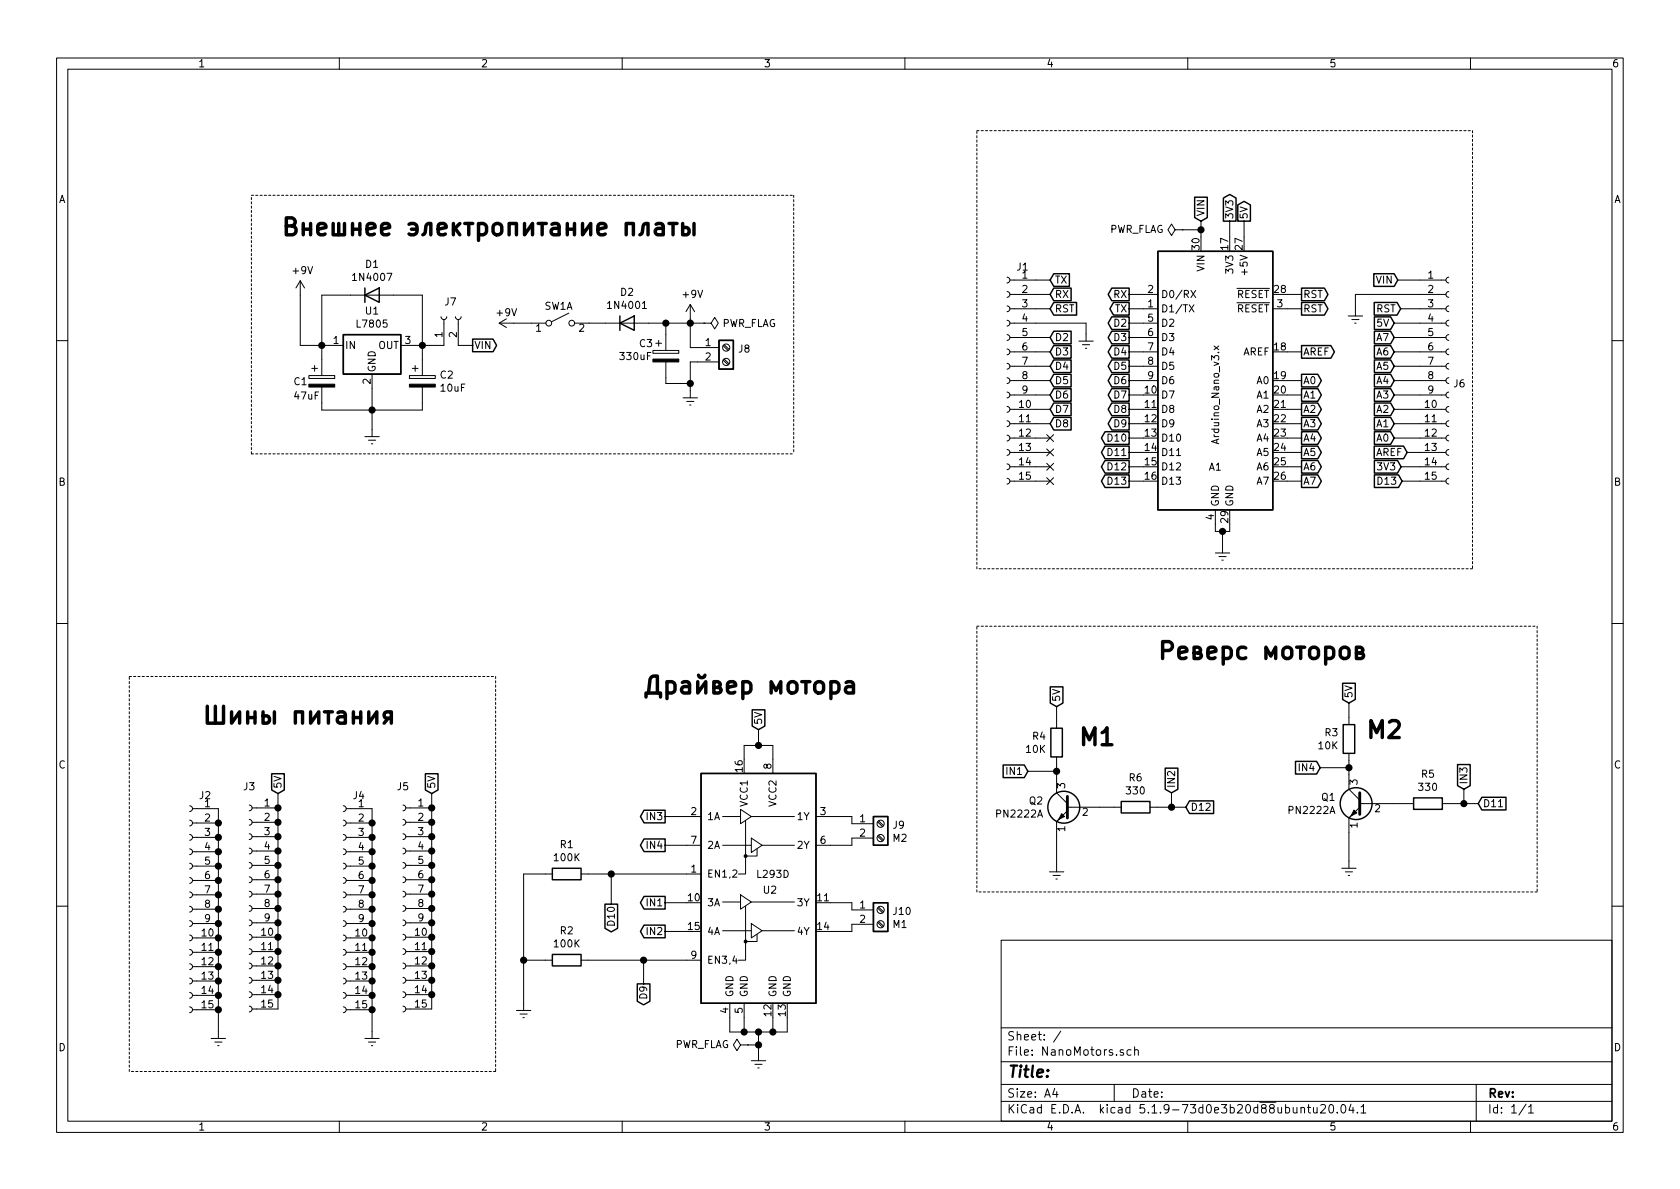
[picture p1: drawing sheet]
EESchema Schematic File Version 4
EELAYER 30 0
EELAYER END
$Descr A4 11693 8268
encoding utf-8
Sheet 1 1
Title ""
Date ""
Rev ""
Comp ""
Comment1 ""
Comment2 ""
Comment3 ""
Comment4 ""
$EndDescr
$Comp
L Driver_Motor:L293D U2
U 1 1
P 5280 6275
F 0 "U2" H 5360 6365 50  0000 C CNN
F 1 "L293D" H 5380 6475 50  0000 C CNN
F 2 "Package_DIP:DIP-16_W7.62mm" H 5530 5525 50  0001 L CNN
F 3 "http://www.ti.com/lit/ds/symlink/l293.pdf" H 4980 6975 50  0001 C CNN
	1    5280 6275
	1    0    0    -1  
$EndComp
Text GLabel 4630 5675 0    50   Output ~ 0
IN3
Text GLabel 4630 5875 0    50   Output ~ 0
IN4
Text GLabel 7860 3140 0    50   Output ~ 0
D11
Wire Wire Line
	7960 3140 7860 3140
$Comp
L Device:CP C3
U 1 1
P 4635 2470
F 0 "C3" H 4445 2560 50  0000 L CNN
F 1 "330uF" H 4305 2470 50  0000 L CNN
F 2 "Capacitor_THT:CP_Radial_D6.3mm_P2.50mm" H 4673 2320 50  0001 C CNN
F 3 "~" H 4635 2470 50  0001 C CNN
	1    4635 2470
	1    0    0    -1  
$EndComp
Wire Wire Line
	5080 7075 5080 7175
Wire Wire Line
	5180 7175 5180 7075
Wire Wire Line
	5080 7175 5180 7175
Wire Wire Line
	5180 7175 5280 7175
Wire Wire Line
	5480 7175 5480 7075
Connection ~ 5180 7175
Wire Wire Line
	5380 7075 5380 7175
Connection ~ 5380 7175
Wire Wire Line
	5380 7175 5480 7175
Connection ~ 5280 7175
Wire Wire Line
	5280 7175 5380 7175
$Comp
L Diode:1N4001 D2
U 1 1
P 4365 2240
F 0 "D2" H 4365 2457 50  0000 C CNN
F 1 "1N4001" H 4365 2366 50  0000 C CNN
F 2 "Diode_THT:D_DO-41_SOD81_P10.16mm_Horizontal" H 4365 2065 50  0001 C CNN
F 3 "http://www.vishay.com/docs/88503/1n4001.pdf" H 4365 2240 50  0001 C CNN
	1    4365 2240
	1    0    0    -1  
$EndComp
$Comp
L Regulator_Linear:L7805 U1
U 1 1
P 2590 2395
F 0 "U1" H 2590 2637 50  0000 C CNN
F 1 "L7805" H 2590 2546 50  0000 C CNN
F 2 "Package_TO_SOT_SMD:TO-252-3_TabPin2" H 2615 2245 50  0001 L CIN
F 3 "http://www.st.com/content/ccc/resource/technical/document/datasheet/41/4f/b3/b0/12/d4/47/88/CD00000444.pdf/files/CD00000444.pdf/jcr:content/translations/en.CD00000444.pdf" H 2590 2345 50  0001 C CNN
	1    2590 2395
	1    0    0    -1  
$EndComp
$Comp
L Device:R R1
U 1 1
P 3945 6075
F 0 "R1" V 3738 6075 50  0000 C CNN
F 1 "100K" V 3829 6075 50  0000 C CNN
F 2 "Resistor_THT:R_Axial_DIN0309_L9.0mm_D3.2mm_P12.70mm_Horizontal" V 3875 6075 50  0001 C CNN
F 3 "~" H 3945 6075 50  0001 C CNN
	1    3945 6075
	0    1    1    0   
$EndComp
$Comp
L Device:R R2
U 1 1
P 3945 6675
F 0 "R2" V 3738 6675 50  0000 C CNN
F 1 "100K" V 3829 6675 50  0000 C CNN
F 2 "Resistor_THT:R_Axial_DIN0309_L9.0mm_D3.2mm_P12.70mm_Horizontal" V 3875 6675 50  0001 C CNN
F 3 "~" H 3945 6675 50  0001 C CNN
	1    3945 6675
	0    1    1    0   
$EndComp
$Comp
L power:Earth #PWR010
U 1 1
P 3645 6975
F 0 "#PWR010" H 3645 6725 50  0001 C CNN
F 1 "Earth" H 3645 6825 50  0001 C CNN
F 2 "" H 3645 6975 50  0001 C CNN
F 3 "~" H 3645 6975 50  0001 C CNN
	1    3645 6975
	1    0    0    -1  
$EndComp
Wire Wire Line
	3645 6975 3645 6675
Wire Wire Line
	3645 6075 3795 6075
Wire Wire Line
	3795 6675 3645 6675
Connection ~ 3645 6675
Wire Wire Line
	3645 6675 3645 6075
$Comp
L Connector:Screw_Terminal_01x02 J10
U 1 1
P 6130 6325
F 0 "J10" H 6210 6317 50  0000 L CNN
F 1 "M1" H 6210 6226 50  0000 L CNN
F 2 "Connector_Phoenix_MC:PhoenixContact_MCV_1,5_2-G-3.5_1x02_P3.50mm_Vertical" H 6130 6325 50  0001 C CNN
F 3 "~" H 6130 6325 50  0001 C CNN
	1    6130 6325
	1    0    0    -1  
$EndComp
Wire Wire Line
	5780 6275 5930 6275
Wire Wire Line
	5930 6275 5930 6325
Wire Wire Line
	5780 6475 5930 6475
Wire Wire Line
	5930 6475 5930 6425
Wire Wire Line
	4630 5675 4780 5675
Wire Wire Line
	4630 5875 4780 5875
Wire Wire Line
	5780 5675 5930 5675
Wire Wire Line
	5930 5675 5930 5725
Wire Wire Line
	5780 5875 5930 5875
Wire Wire Line
	5930 5875 5930 5825
$Comp
L Connector:Conn_01x02_Female J7
U 1 1
P 3090 2195
F 0 "J7" V 3190 2195 50  0000 R CNN
F 1 "Conn_01x02_Female" V 3190 2345 50  0001 R CNN
F 2 "Connector_PinHeader_2.54mm:PinHeader_1x02_P2.54mm_Vertical" H 3090 2195 50  0001 C CNN
F 3 "~" H 3090 2195 50  0001 C CNN
	1    3090 2195
	0    -1   -1   0   
$EndComp
$Comp
L power:Earth #PWR07
U 1 1
P 2590 2980
F 0 "#PWR07" H 2590 2730 50  0001 C CNN
F 1 "Earth" H 2590 2830 50  0001 C CNN
F 2 "" H 2590 2980 50  0001 C CNN
F 3 "~" H 2590 2980 50  0001 C CNN
	1    2590 2980
	1    0    0    -1  
$EndComp
$Comp
L power:+9V #PWR05
U 1 1
P 2090 2045
F 0 "#PWR05" H 2090 1895 50  0001 C CNN
F 1 "+9V" H 2105 2218 50  0000 C CNN
F 2 "" H 2090 2045 50  0001 C CNN
F 3 "" H 2090 2045 50  0001 C CNN
	1    2090 2045
	1    0    0    -1  
$EndComp
Text GLabel 4630 6475 0    50   Output ~ 0
IN2
Wire Wire Line
	4630 6475 4780 6475
Text GLabel 4630 6275 0    50   Output ~ 0
IN1
Wire Wire Line
	4630 6275 4780 6275
$Comp
L Connector:Screw_Terminal_01x02 J9
U 1 1
P 6130 5725
F 0 "J9" H 6210 5717 50  0000 L CNN
F 1 "M2" H 6210 5626 50  0000 L CNN
F 2 "Connector_Phoenix_MC:PhoenixContact_MCV_1,5_2-G-3.5_1x02_P3.50mm_Vertical" H 6130 5725 50  0001 C CNN
F 3 "~" H 6130 5725 50  0001 C CNN
	1    6130 5725
	1    0    0    -1  
$EndComp
Text GLabel 10290 5585 2    50   Input ~ 0
D11
Wire Wire Line
	9390 5335 9390 5385
Connection ~ 9390 5335
Wire Wire Line
	9190 5335 9390 5335
Wire Wire Line
	9390 4885 9390 4985
Connection ~ 10190 5585
Wire Wire Line
	10290 5585 10190 5585
Wire Wire Line
	10190 5485 10190 5585
Wire Wire Line
	9790 5585 9690 5585
Text GLabel 9190 5335 0    50   Input ~ 0
IN4
Text GLabel 10190 5485 1    50   Input ~ 0
IN3
Wire Wire Line
	9390 5285 9390 5335
Wire Wire Line
	9390 5785 9390 5985
Wire Wire Line
	10190 5585 10090 5585
$Comp
L power:Earth #PWR015
U 1 1
P 9390 5985
F 0 "#PWR015" H 9390 5735 50  0001 C CNN
F 1 "Earth" H 9390 5835 50  0001 C CNN
F 2 "" H 9390 5985 50  0001 C CNN
F 3 "~" H 9390 5985 50  0001 C CNN
	1    9390 5985
	-1   0    0    -1  
$EndComp
$Comp
L Device:R R5
U 1 1
P 9940 5585
F 0 "R5" V 9733 5585 50  0000 C CNN
F 1 "330" V 9824 5585 50  0000 C CNN
F 2 "Resistor_THT:R_Axial_DIN0309_L9.0mm_D3.2mm_P12.70mm_Horizontal" V 9870 5585 50  0001 C CNN
F 3 "~" H 9940 5585 50  0001 C CNN
	1    9940 5585
	0    -1   1    0   
$EndComp
$Comp
L Device:R R3
U 1 1
P 9390 5135
F 0 "R3" H 9460 5181 50  0000 L CNN
F 1 "10K" H 9460 5090 50  0000 L CNN
F 2 "Resistor_THT:R_Axial_DIN0309_L9.0mm_D3.2mm_P12.70mm_Horizontal" V 9320 5135 50  0001 C CNN
F 3 "~" H 9390 5135 50  0001 C CNN
	1    9390 5135
	-1   0    0    -1  
$EndComp
$Comp
L Transistor_BJT:PN2222A Q1
U 1 1
P 9490 5585
F 0 "Q1" H 9680 5631 50  0000 L CNN
F 1 "PN2222A" H 9680 5540 50  0000 L CNN
F 2 "Package_TO_SOT_THT:TO-92_Inline_Wide" H 9690 5510 50  0001 L CIN
F 3 "https://www.onsemi.com/pub/Collateral/PN2222-D.PDF" H 9490 5585 50  0001 L CNN
	1    9490 5585
	-1   0    0    -1  
$EndComp
Wire Wire Line
	7355 5360 7355 5410
Connection ~ 7355 5360
Wire Wire Line
	7155 5360 7355 5360
Wire Wire Line
	7355 4910 7355 5010
Connection ~ 8155 5610
Wire Wire Line
	8255 5610 8155 5610
Wire Wire Line
	8155 5510 8155 5610
Wire Wire Line
	7755 5610 7655 5610
Wire Wire Line
	7355 5310 7355 5360
Wire Wire Line
	7355 5810 7355 6010
Wire Wire Line
	8155 5610 8055 5610
$Comp
L power:Earth #PWR017
U 1 1
P 7355 6010
F 0 "#PWR017" H 7355 5760 50  0001 C CNN
F 1 "Earth" H 7355 5860 50  0001 C CNN
F 2 "" H 7355 6010 50  0001 C CNN
F 3 "~" H 7355 6010 50  0001 C CNN
	1    7355 6010
	-1   0    0    -1  
$EndComp
$Comp
L Device:R R6
U 1 1
P 7905 5610
F 0 "R6" V 7698 5610 50  0000 C CNN
F 1 "330" V 7789 5610 50  0000 C CNN
F 2 "Resistor_THT:R_Axial_DIN0309_L9.0mm_D3.2mm_P12.70mm_Horizontal" V 7835 5610 50  0001 C CNN
F 3 "~" H 7905 5610 50  0001 C CNN
	1    7905 5610
	0    -1   1    0   
$EndComp
$Comp
L Device:R R4
U 1 1
P 7355 5160
F 0 "R4" H 7425 5206 50  0000 L CNN
F 1 "10K" H 7425 5115 50  0000 L CNN
F 2 "Resistor_THT:R_Axial_DIN0309_L9.0mm_D3.2mm_P12.70mm_Horizontal" V 7285 5160 50  0001 C CNN
F 3 "~" H 7355 5160 50  0001 C CNN
	1    7355 5160
	-1   0    0    -1  
$EndComp
$Comp
L Transistor_BJT:PN2222A Q2
U 1 1
P 7455 5610
F 0 "Q2" H 7645 5656 50  0000 L CNN
F 1 "PN2222A" H 7645 5565 50  0000 L CNN
F 2 "Package_TO_SOT_THT:TO-92_Inline_Wide" H 7655 5535 50  0001 L CIN
F 3 "https://www.onsemi.com/pub/Collateral/PN2222-D.PDF" H 7455 5610 50  0001 L CNN
	1    7455 5610
	-1   0    0    -1  
$EndComp
Text GLabel 7155 5360 0    50   Input ~ 0
IN1
Text GLabel 8155 5510 1    50   Input ~ 0
IN2
Text GLabel 7860 3240 0    50   Output ~ 0
D12
Wire Wire Line
	7860 3240 7960 3240
Wire Wire Line
	2090 2395 2240 2395
$Comp
L Device:CP C1
U 1 1
P 2240 2645
F 0 "C1" H 2040 2645 50  0000 L CNN
F 1 "47uF" H 2040 2545 50  0000 L CNN
F 2 "Capacitor_THT:CP_Radial_D6.3mm_P2.50mm" H 2278 2495 50  0001 C CNN
F 3 "~" H 2240 2645 50  0001 C CNN
	1    2240 2645
	1    0    0    -1  
$EndComp
$Comp
L Device:CP C2
U 1 1
P 2940 2645
F 0 "C2" H 3058 2691 50  0000 L CNN
F 1 "10uF" H 3058 2600 50  0000 L CNN
F 2 "Capacitor_THT:CP_Radial_D6.3mm_P2.50mm" H 2978 2495 50  0001 C CNN
F 3 "~" H 2940 2645 50  0001 C CNN
	1    2940 2645
	1    0    0    -1  
$EndComp
$Comp
L Diode:1N4007 D1
U 1 1
P 2590 2045
F 0 "D1" H 2590 2262 50  0000 C CNN
F 1 "1N4007" H 2590 2171 50  0000 C CNN
F 2 "Diode_THT:D_DO-41_SOD81_P10.16mm_Horizontal" H 2590 1870 50  0001 C CNN
F 3 "http://www.vishay.com/docs/88503/1n4001.pdf" H 2590 2045 50  0001 C CNN
	1    2590 2045
	1    0    0    -1  
$EndComp
Wire Wire Line
	2440 2045 2240 2045
Wire Wire Line
	2740 2045 2940 2045
Wire Wire Line
	2240 2795 2240 2845
Wire Wire Line
	2240 2845 2590 2845
Connection ~ 2590 2845
Wire Wire Line
	2590 2845 2590 2695
Wire Wire Line
	2590 2845 2940 2845
Wire Wire Line
	2940 2845 2940 2795
Wire Wire Line
	2240 2495 2240 2395
Connection ~ 2240 2395
Wire Wire Line
	2240 2395 2290 2395
Wire Wire Line
	2940 2495 2940 2395
Connection ~ 2940 2395
Wire Wire Line
	2940 2395 2890 2395
Wire Wire Line
	2940 2045 2940 2395
Wire Wire Line
	2240 2045 2240 2395
Wire Wire Line
	2940 2395 3090 2395
Wire Wire Line
	3190 2395 3290 2395
$Comp
L power:Earth #PWR03
U 1 1
P 8510 3790
F 0 "#PWR03" H 8510 3540 50  0001 C CNN
F 1 "Earth" H 8510 3640 50  0001 C CNN
F 2 "" H 8510 3790 50  0001 C CNN
F 3 "~" H 8510 3790 50  0001 C CNN
	1    8510 3790
	1    0    0    -1  
$EndComp
Wire Wire Line
	8460 3690 8510 3690
Wire Wire Line
	8560 3690 8560 3640
Connection ~ 8510 3690
Wire Wire Line
	8510 3690 8560 3690
$Comp
L Connector:Conn_01x15_Female J2
U 1 1
P 1320 6320
F 0 "J2" H 1212 7113 50  0000 C CNN
F 1 "Conn_01x15_Female" H 1212 7114 50  0001 C CNN
F 2 "Connector_PinHeader_2.54mm:PinHeader_1x15_P2.54mm_Vertical" H 1320 6320 50  0001 C CNN
F 3 "~" H 1320 6320 50  0001 C CNN
	1    1320 6320
	-1   0    0    -1  
$EndComp
Text GLabel 7860 2040 0    50   Output ~ 0
RX
Wire Wire Line
	7860 2040 7960 2040
Text GLabel 7860 2140 0    50   Output ~ 0
TX
Wire Wire Line
	7860 2140 7960 2140
Text GLabel 7860 2240 0    50   Output ~ 0
D2
Wire Wire Line
	7860 2240 7960 2240
Text GLabel 7860 2340 0    50   Output ~ 0
D3
Wire Wire Line
	7860 2340 7960 2340
Text GLabel 7860 2440 0    50   Output ~ 0
D4
Wire Wire Line
	7860 2440 7960 2440
Text GLabel 7860 2540 0    50   Output ~ 0
D5
Wire Wire Line
	7860 2540 7960 2540
Text GLabel 7860 2640 0    50   Output ~ 0
D6
Wire Wire Line
	7860 2640 7960 2640
Text GLabel 7860 2740 0    50   Output ~ 0
D7
Wire Wire Line
	7860 2740 7960 2740
Text GLabel 7860 2840 0    50   Output ~ 0
D8
Wire Wire Line
	7860 2840 7960 2840
Text GLabel 7860 2940 0    50   Output ~ 0
D9
Wire Wire Line
	7860 2940 7960 2940
Text GLabel 7860 3040 0    50   Output ~ 0
D10
Wire Wire Line
	7860 3040 7960 3040
Text GLabel 7310 2040 2    50   Input ~ 0
RX
Wire Wire Line
	7310 1940 7210 1940
Text GLabel 7310 1940 2    50   Input ~ 0
TX
Wire Wire Line
	7310 2040 7210 2040
Text GLabel 7310 2340 2    50   Input ~ 0
D2
Wire Wire Line
	7310 2140 7210 2140
Text GLabel 7310 2440 2    50   Input ~ 0
D3
Text GLabel 7310 2540 2    50   Input ~ 0
D4
Wire Wire Line
	7310 2340 7210 2340
Text GLabel 7310 2640 2    50   Input ~ 0
D5
Wire Wire Line
	7310 2440 7210 2440
Text GLabel 7310 2740 2    50   Input ~ 0
D6
Wire Wire Line
	7310 2540 7210 2540
Text GLabel 7310 2840 2    50   Input ~ 0
D7
Wire Wire Line
	7310 2640 7210 2640
Text GLabel 7310 2940 2    50   Input ~ 0
D8
Wire Wire Line
	7310 2740 7210 2740
Wire Wire Line
	7310 2840 7210 2840
Wire Wire Line
	7310 2940 7210 2940
Wire Wire Line
	7310 3040 7210 3040
Wire Wire Line
	7310 3140 7210 3140
Text GLabel 7860 3340 0    50   Output ~ 0
D13
Wire Wire Line
	7860 3340 7960 3340
Text GLabel 9760 3340 0    50   Input ~ 0
D13
Wire Wire Line
	7310 3240 7210 3240
Text GLabel 9060 2140 2    50   Output ~ 0
RST
Wire Wire Line
	9060 2140 8960 2140
Wire Wire Line
	7210 3340 7310 3340
$Comp
L Connector:Conn_01x15_Female J1
U 1 1
P 7010 2640
F 0 "J1" H 6902 3433 50  0000 C CNN
F 1 "Conn_01x15_Female" H 6902 3434 50  0001 C CNN
F 2 "Connector_PinHeader_2.54mm:PinHeader_1x15_P2.54mm_Vertical" H 7010 2640 50  0001 C CNN
F 3 "~" H 7010 2640 50  0001 C CNN
	1    7010 2640
	-1   0    0    -1  
$EndComp
Wire Wire Line
	1520 5620 1520 5720
Connection ~ 1520 5720
Wire Wire Line
	1520 5720 1520 5820
Connection ~ 1520 5820
Wire Wire Line
	1520 5820 1520 5920
Connection ~ 1520 5920
Wire Wire Line
	1520 5920 1520 6020
Connection ~ 1520 6020
Wire Wire Line
	1520 6020 1520 6120
Connection ~ 1520 6120
Wire Wire Line
	1520 6120 1520 6220
Connection ~ 1520 6220
Wire Wire Line
	1520 6220 1520 6320
Connection ~ 1520 6320
Wire Wire Line
	1520 6320 1520 6420
Connection ~ 1520 6420
Wire Wire Line
	1520 6420 1520 6520
Connection ~ 1520 6520
Wire Wire Line
	1520 6520 1520 6620
Connection ~ 1520 6620
Wire Wire Line
	1520 6620 1520 6720
Connection ~ 1520 6720
Wire Wire Line
	1520 6720 1520 6820
Connection ~ 1520 6820
Wire Wire Line
	1520 6820 1520 6920
Connection ~ 1520 6920
Wire Wire Line
	1520 6920 1520 7020
$Comp
L power:Earth #PWR02
U 1 1
P 1520 7170
F 0 "#PWR02" H 1520 6920 50  0001 C CNN
F 1 "Earth" H 1520 7020 50  0001 C CNN
F 2 "" H 1520 7170 50  0001 C CNN
F 3 "~" H 1520 7170 50  0001 C CNN
	1    1520 7170
	1    0    0    -1  
$EndComp
Connection ~ 1520 7020
$Comp
L Connector:Screw_Terminal_01x02 J8
U 1 1
P 5055 2410
F 0 "J8" H 5135 2402 50  0000 L CNN
F 1 "Screw_Terminal_01x02" H 5135 2311 50  0001 L CNN
F 2 "Connector_Phoenix_MC:PhoenixContact_MCV_1,5_2-G-3.5_1x02_P3.50mm_Vertical" H 5055 2410 50  0001 C CNN
F 3 "~" H 5055 2410 50  0001 C CNN
	1    5055 2410
	1    0    0    -1  
$EndComp
$Comp
L power:Earth #PWR09
U 1 1
P 4805 2710
F 0 "#PWR09" H 4805 2460 50  0001 C CNN
F 1 "Earth" H 4805 2560 50  0001 C CNN
F 2 "" H 4805 2710 50  0001 C CNN
F 3 "~" H 4805 2710 50  0001 C CNN
	1    4805 2710
	1    0    0    -1  
$EndComp
Wire Wire Line
	4805 2510 4855 2510
$Comp
L power:+9V #PWR08
U 1 1
P 4805 2210
F 0 "#PWR08" H 4805 2060 50  0001 C CNN
F 1 "+9V" H 4820 2383 50  0000 C CNN
F 2 "" H 4805 2210 50  0001 C CNN
F 3 "" H 4805 2210 50  0001 C CNN
	1    4805 2210
	1    0    0    -1  
$EndComp
Wire Wire Line
	4805 2410 4855 2410
Wire Wire Line
	5280 7325 5280 7265
$Comp
L power:Earth #PWR012
U 1 1
P 5280 7325
F 0 "#PWR012" H 5280 7075 50  0001 C CNN
F 1 "Earth" H 5280 7175 50  0001 C CNN
F 2 "" H 5280 7325 50  0001 C CNN
F 3 "~" H 5280 7325 50  0001 C CNN
	1    5280 7325
	1    0    0    -1  
$EndComp
Wire Wire Line
	4805 2210 4805 2240
$Comp
L Connector:Conn_01x15_Female J3
U 1 1
P 1735 6315
F 0 "J3" H 1735 7165 50  0000 C CNN
F 1 "Conn_01x15_Female" H 1627 7109 50  0001 C CNN
F 2 "Connector_PinHeader_2.54mm:PinHeader_1x15_P2.54mm_Vertical" H 1735 6315 50  0001 C CNN
F 3 "~" H 1735 6315 50  0001 C CNN
	1    1735 6315
	-1   0    0    -1  
$EndComp
Wire Wire Line
	1935 5615 1935 5715
Connection ~ 1935 5715
Wire Wire Line
	1935 5715 1935 5815
Connection ~ 1935 5815
Wire Wire Line
	1935 5815 1935 5915
Connection ~ 1935 5915
Wire Wire Line
	1935 5915 1935 6015
Connection ~ 1935 6015
Wire Wire Line
	1935 6015 1935 6115
Connection ~ 1935 6115
Wire Wire Line
	1935 6115 1935 6215
Connection ~ 1935 6215
Wire Wire Line
	1935 6215 1935 6315
Connection ~ 1935 6315
Wire Wire Line
	1935 6315 1935 6415
Connection ~ 1935 6415
Wire Wire Line
	1935 6415 1935 6515
Connection ~ 1935 6515
Wire Wire Line
	1935 6515 1935 6615
Connection ~ 1935 6615
Wire Wire Line
	1935 6615 1935 6715
Connection ~ 1935 6715
Wire Wire Line
	1935 6715 1935 6815
Connection ~ 1935 6815
Wire Wire Line
	1935 6815 1935 6915
Connection ~ 1935 6915
Wire Wire Line
	1935 6915 1935 7015
Text GLabel 1935 5515 1    50   Input ~ 0
5V
Wire Wire Line
	1935 5515 1935 5615
Connection ~ 1935 5615
$Comp
L Connector:Conn_01x15_Female J6
U 1 1
P 10085 2640
F 0 "J6" H 10113 2620 50  0000 L CNN
F 1 "Conn_01x15_Female" H 10113 2575 50  0001 L CNN
F 2 "Connector_PinHeader_2.54mm:PinHeader_1x15_P2.54mm_Vertical" H 10085 2640 50  0001 C CNN
F 3 "~" H 10085 2640 50  0001 C CNN
	1    10085 2640
	1    0    0    -1  
$EndComp
Text GLabel 7310 2140 2    50   Input ~ 0
RST
$Comp
L power:Earth #PWR01
U 1 1
P 7560 2315
F 0 "#PWR01" H 7560 2065 50  0001 C CNN
F 1 "Earth" H 7560 2165 50  0001 C CNN
F 2 "" H 7560 2315 50  0001 C CNN
F 3 "~" H 7560 2315 50  0001 C CNN
	1    7560 2315
	1    0    0    -1  
$EndComp
Wire Wire Line
	7560 2315 7560 2240
Wire Wire Line
	7210 2240 7560 2240
Wire Wire Line
	9885 3340 9760 3340
Wire Wire Line
	9060 3340 8960 3340
Wire Wire Line
	8960 3240 9060 3240
Wire Wire Line
	8960 3140 9060 3140
Wire Wire Line
	8960 3040 9060 3040
Wire Wire Line
	8960 2940 9060 2940
Wire Wire Line
	8960 2840 9060 2840
Wire Wire Line
	8960 2740 9060 2740
Wire Wire Line
	8960 2640 9060 2640
Wire Wire Line
	9060 2440 8960 2440
Text GLabel 9060 2040 2    50   Output ~ 0
RST
Wire Wire Line
	9060 2040 8960 2040
Text GLabel 9060 2440 2    50   Output ~ 0
AREF
Text GLabel 9060 2640 2    50   Output ~ 0
A0
Text GLabel 9060 2740 2    50   Output ~ 0
A1
Text GLabel 9060 2840 2    50   Output ~ 0
A2
Text GLabel 9060 2940 2    50   Output ~ 0
A3
Text GLabel 9060 3040 2    50   Output ~ 0
A4
Text GLabel 9060 3140 2    50   Output ~ 0
A5
Text GLabel 9060 3240 2    50   Output ~ 0
A6
Text GLabel 9060 3340 2    50   Output ~ 0
A7
Text GLabel 8560 1530 1    50   Output ~ 0
3V3
Wire Wire Line
	8560 1530 8560 1640
Text GLabel 8660 1530 1    50   Output ~ 0
5V
Wire Wire Line
	8660 1530 8660 1640
Text GLabel 9753 3240 0    50   Input ~ 0
3V3
Wire Wire Line
	9885 3240 9753 3240
Text GLabel 9795 3140 0    50   Input ~ 0
AREF
Wire Wire Line
	9795 3140 9885 3140
Text GLabel 9705 3040 0    50   Input ~ 0
A0
Wire Wire Line
	9705 3040 9885 3040
Text GLabel 9705 2940 0    50   Input ~ 0
A1
Wire Wire Line
	9705 2940 9885 2940
Text GLabel 9705 2840 0    50   Input ~ 0
A2
Wire Wire Line
	9705 2840 9885 2840
Text GLabel 9705 2740 0    50   Input ~ 0
A3
Wire Wire Line
	9705 2740 9885 2740
Text GLabel 9705 2640 0    50   Input ~ 0
A4
Wire Wire Line
	9705 2640 9885 2640
Text GLabel 9705 2540 0    50   Input ~ 0
A5
Wire Wire Line
	9705 2540 9885 2540
Text GLabel 9705 2440 0    50   Input ~ 0
A6
Wire Wire Line
	9705 2440 9885 2440
Text GLabel 9705 2340 0    50   Input ~ 0
A7
Wire Wire Line
	9705 2340 9885 2340
Text GLabel 9705 2240 0    50   Input ~ 0
5V
Wire Wire Line
	9705 2240 9885 2240
Text GLabel 9750 2140 0    50   Input ~ 0
RST
Wire Wire Line
	9750 2140 9885 2140
$Comp
L power:Earth #PWR06
U 1 1
P 9435 2140
F 0 "#PWR06" H 9435 1890 50  0001 C CNN
F 1 "Earth" H 9435 1990 50  0001 C CNN
F 2 "" H 9435 2140 50  0001 C CNN
F 3 "~" H 9435 2140 50  0001 C CNN
	1    9435 2140
	1    0    0    -1  
$EndComp
Wire Wire Line
	9885 2040 9435 2040
Wire Wire Line
	9435 2040 9435 2140
Text GLabel 3290 2395 2    50   Output ~ 0
VIN
Text GLabel 9730 1940 0    50   Input ~ 0
VIN
Wire Wire Line
	9730 1940 9885 1940
Text GLabel 8360 1530 1    50   Input ~ 0
VIN
$Comp
L power:PWR_FLAG #FLG01
U 1 1
P 8230 1590
F 0 "#FLG01" H 8230 1665 50  0001 C CNN
F 1 "PWR_FLAG" V 8230 1717 50  0000 L CNN
F 2 "" H 8230 1590 50  0001 C CNN
F 3 "~" H 8230 1590 50  0001 C CNN
	1    8230 1590
	0    -1   -1   0   
$EndComp
Wire Wire Line
	8360 1640 8360 1590
Wire Wire Line
	8230 1590 8360 1590
Connection ~ 8360 1590
Wire Wire Line
	8360 1590 8360 1530
Text GLabel 8255 5610 2    50   Input ~ 0
D12
Wire Wire Line
	5205 7265 5280 7265
Connection ~ 5280 7265
Wire Wire Line
	5280 7265 5280 7175
$Comp
L power:PWR_FLAG #FLG04
U 1 1
P 5205 7265
F 0 "#FLG04" H 5205 7340 50  0001 C CNN
F 1 "PWR_FLAG" V 5205 7392 50  0000 L CNN
F 2 "" H 5205 7265 50  0001 C CNN
F 3 "~" H 5205 7265 50  0001 C CNN
	1    5205 7265
	0    -1   -1   0   
$EndComp
Wire Wire Line
	2090 2045 2090 2395
$Comp
L Switch:SW_DPST_x2 SW1
U 1 1
P 3900 2240
F 0 "SW1" H 3990 2360 50  0000 R CNN
F 1 "SW_DPST_x2" V 3855 2152 50  0001 R CNN
F 2 "Connector_PinHeader_2.54mm:PinHeader_1x03_P2.54mm_Vertical" H 3900 2240 50  0001 C CNN
F 3 "~" H 3900 2240 50  0001 C CNN
	1    3900 2240
	1    0    0    -1  
$EndComp
$Comp
L MCU_Module:Arduino_Nano_v3.x A1
U 1 1
P 8460 2640
F 0 "A1" H 8460 2040 50  0000 C CNN
F 1 "Arduino_Nano_v3.x" V 8460 2540 50  0000 C CNN
F 2 "Module:Arduino_Nano" H 8460 2640 50  0001 C CIN
F 3 "http://www.mouser.com/pdfdocs/Gravitech_Arduino_Nano3_0.pdf" H 8460 2640 50  0001 C CNN
	1    8460 2640
	1    0    0    -1  
$EndComp
Wire Wire Line
	8460 3640 8460 3690
Wire Wire Line
	8510 3690 8510 3790
$Comp
L power:PWR_FLAG #FLG02
U 1 1
P 4900 2240
F 0 "#FLG02" H 4900 2315 50  0001 C CNN
F 1 "PWR_FLAG" V 4900 2368 50  0000 L CNN
F 2 "" H 4900 2240 50  0001 C CNN
F 3 "~" H 4900 2240 50  0001 C CNN
	1    4900 2240
	0    1    1    0   
$EndComp
Wire Wire Line
	4900 2240 4805 2240
Connection ~ 4805 2240
NoConn ~ 7310 3240
NoConn ~ 7310 3340
Wire Wire Line
	2590 2845 2590 2980
Wire Wire Line
	1520 7020 1520 7170
$Comp
L Connector:Conn_01x15_Female J4
U 1 1
P 2390 6320
F 0 "J4" H 2282 7113 50  0000 C CNN
F 1 "Conn_01x15_Female" H 2282 7114 50  0001 C CNN
F 2 "Connector_PinHeader_2.54mm:PinHeader_1x15_P2.54mm_Vertical" H 2390 6320 50  0001 C CNN
F 3 "~" H 2390 6320 50  0001 C CNN
	1    2390 6320
	-1   0    0    -1  
$EndComp
Wire Wire Line
	2590 5620 2590 5720
Connection ~ 2590 5720
Wire Wire Line
	2590 5720 2590 5820
Connection ~ 2590 5820
Wire Wire Line
	2590 5820 2590 5920
Connection ~ 2590 5920
Wire Wire Line
	2590 5920 2590 6020
Connection ~ 2590 6020
Wire Wire Line
	2590 6020 2590 6120
Connection ~ 2590 6120
Wire Wire Line
	2590 6120 2590 6220
Connection ~ 2590 6220
Wire Wire Line
	2590 6220 2590 6320
Connection ~ 2590 6320
Wire Wire Line
	2590 6320 2590 6420
Connection ~ 2590 6420
Wire Wire Line
	2590 6420 2590 6520
Connection ~ 2590 6520
Wire Wire Line
	2590 6520 2590 6620
Connection ~ 2590 6620
Wire Wire Line
	2590 6620 2590 6720
Connection ~ 2590 6720
Wire Wire Line
	2590 6720 2590 6820
Connection ~ 2590 6820
Wire Wire Line
	2590 6820 2590 6920
Connection ~ 2590 6920
Wire Wire Line
	2590 6920 2590 7020
$Comp
L power:Earth #PWR04
U 1 1
P 2590 7170
F 0 "#PWR04" H 2590 6920 50  0001 C CNN
F 1 "Earth" H 2590 7020 50  0001 C CNN
F 2 "" H 2590 7170 50  0001 C CNN
F 3 "~" H 2590 7170 50  0001 C CNN
	1    2590 7170
	1    0    0    -1  
$EndComp
Connection ~ 2590 7020
$Comp
L Connector:Conn_01x15_Female J5
U 1 1
P 2805 6315
F 0 "J5" H 2805 7165 50  0000 C CNN
F 1 "Conn_01x15_Female" H 2697 7109 50  0001 C CNN
F 2 "Connector_PinHeader_2.54mm:PinHeader_1x15_P2.54mm_Vertical" H 2805 6315 50  0001 C CNN
F 3 "~" H 2805 6315 50  0001 C CNN
	1    2805 6315
	-1   0    0    -1  
$EndComp
Wire Wire Line
	3005 5615 3005 5715
Connection ~ 3005 5715
Wire Wire Line
	3005 5715 3005 5815
Connection ~ 3005 5815
Wire Wire Line
	3005 5815 3005 5915
Connection ~ 3005 5915
Wire Wire Line
	3005 5915 3005 6015
Connection ~ 3005 6015
Wire Wire Line
	3005 6015 3005 6115
Connection ~ 3005 6115
Wire Wire Line
	3005 6115 3005 6215
Connection ~ 3005 6215
Wire Wire Line
	3005 6215 3005 6315
Connection ~ 3005 6315
Wire Wire Line
	3005 6315 3005 6415
Connection ~ 3005 6415
Wire Wire Line
	3005 6415 3005 6515
Connection ~ 3005 6515
Wire Wire Line
	3005 6515 3005 6615
Connection ~ 3005 6615
Wire Wire Line
	3005 6615 3005 6715
Connection ~ 3005 6715
Wire Wire Line
	3005 6715 3005 6815
Connection ~ 3005 6815
Wire Wire Line
	3005 6815 3005 6915
Connection ~ 3005 6915
Wire Wire Line
	3005 6915 3005 7015
Text GLabel 3005 5515 1    50   Input ~ 0
5V
Wire Wire Line
	3005 5515 3005 5615
Connection ~ 3005 5615
Wire Wire Line
	2590 7020 2590 7170
Wire Notes Line
	900  7450 900  4700
Wire Notes Line
	900  4700 3450 4700
Wire Notes Line
	3450 4700 3450 7450
Wire Notes Line
	3450 7450 900  7450
Wire Notes Line
	1750 3150 1750 1350
Wire Notes Line
	6800 6200 6800 4350
Wire Notes Line
	6800 4350 10700 4350
Wire Notes Line
	10700 4350 10700 6200
Wire Notes Line
	10700 6200 6800 6200
Wire Notes Line
	6800 3950 6800 900 
Wire Notes Line
	6800 900  10250 900 
Wire Notes Line
	10250 900  10250 3950
Wire Notes Line
	10250 3950 6800 3950
Text Notes 1400 5050 0    118  ~ 24
Шины питания
Text Notes 1950 1650 0    118  ~ 24
Внешнее электропитание платы
Text Notes 8050 4600 0    118  ~ 24
Реверс моторов
Text Notes 7500 5200 0    118  ~ 24
M1
Text Notes 9500 5150 0    118  ~ 24
M2
Wire Wire Line
	4805 2240 4805 2410
Wire Wire Line
	4805 2510 4805 2660
Wire Wire Line
	4515 2240 4635 2240
Wire Wire Line
	4635 2320 4635 2240
Connection ~ 4635 2240
Wire Wire Line
	4635 2240 4805 2240
Wire Wire Line
	4635 2620 4635 2660
Wire Wire Line
	4635 2660 4805 2660
Connection ~ 4805 2660
Wire Wire Line
	4805 2660 4805 2710
Text GLabel 5280 5070 1    50   Input ~ 0
5V
Wire Wire Line
	5180 5275 5180 5180
Wire Wire Line
	5180 5180 5280 5180
Wire Wire Line
	5380 5180 5380 5275
Wire Wire Line
	5280 5070 5280 5180
Connection ~ 5280 5180
Wire Wire Line
	5280 5180 5380 5180
Wire Wire Line
	4100 2240 4215 2240
$Comp
L power:+9V #PWR0101
U 1 1
P 3575 2240
F 0 "#PWR0101" H 3575 2090 50  0001 C CNN
F 1 "+9V" V 3645 2290 50  0000 C CNN
F 2 "" H 3575 2240 50  0001 C CNN
F 3 "" H 3575 2240 50  0001 C CNN
	1    3575 2240
	0    -1   -1   0   
$EndComp
Wire Wire Line
	3575 2240 3700 2240
Text GLabel 7355 4910 1    50   Input ~ 0
5V
Text GLabel 9390 4885 1    50   Input ~ 0
5V
Wire Notes Line
	5525 1350 5525 3150
Wire Notes Line
	1750 1350 5525 1350
Wire Notes Line
	1750 3150 5525 3150
Text Notes 4465 4840 0    118  ~ 24
Драйвер мотора
Text GLabel 4255 6285 3    50   Output ~ 0
D10
Wire Wire Line
	4480 6840 4480 6675
Wire Wire Line
	4480 6675 4780 6675
Wire Wire Line
	4095 6075 4255 6075
Wire Wire Line
	4095 6675 4480 6675
Connection ~ 4480 6675
Text GLabel 4480 6840 3    50   Output ~ 0
D9
Wire Wire Line
	4255 6285 4255 6075
Connection ~ 4255 6075
Wire Wire Line
	4255 6075 4780 6075
NoConn ~ 7310 3140
NoConn ~ 7310 3040
$EndSCHEMATC
